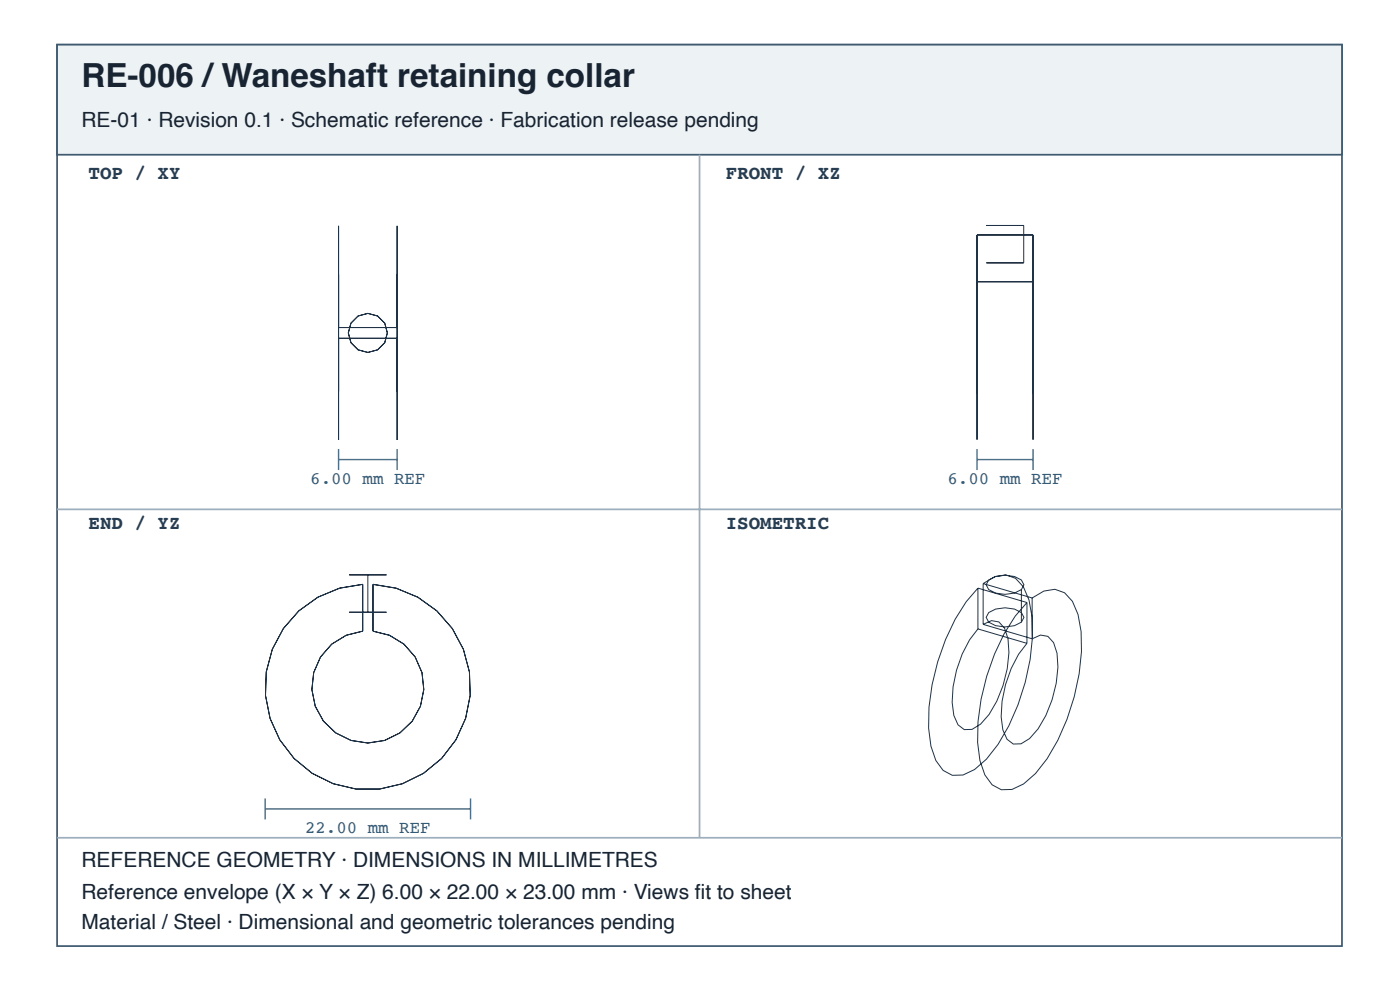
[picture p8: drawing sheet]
<svg xmlns="http://www.w3.org/2000/svg" width="297mm" height="210mm" viewBox="0 0 297 210" stroke-linecap="round" stroke-linejoin="round" font-family="sans-serif">
<path d="M12.1 9.5h272.6v191.1h-272.6z" fill="none" stroke="#405a70" stroke-width=".37"/>
<path d="M12.1 9.5h272.6v23.3h-272.6z" fill="#edf2f5"/>
<path d="M12.1 9.5h272.6v23.3h-272.6z" fill="none" stroke="#405a70" stroke-width=".37"/>
<path d="M148.4 32.8v144.8M12.1 108h272.6M12.1 177.6h272.6" fill="none" stroke="#9daebc" stroke-width=".37"/>
<g fill="none" stroke="#203246" stroke-width=".21">
<path d="M207.3 49.8v43.4zM207.3 59.7v23.8zM207.3 49.8h11.9M207.3 49.8v9.9M207.3 59.7h11.9M209.3 47.8h7.9zM209.3 55.7h7.9zM217.2 47.8v7.9M219.2 49.8v43.4zM219.2 59.7v23.8zM219.2 49.8v9.9M71.8 69.4v-21.5v45.4v-21.6"/>
<path d="M71.8 69.4v-11.2v24.8v-11.3M71.8 69.4h12.4M71.8 71.7h12.4M84.2 69.4v-21.5v45.4v-21.6M84.2 69.4v-11.2v24.8v-11.3M63.4 129.5l4-2.9 4.6-1.9 4.9-.8v9.9a11.9 11.9 0 0 0-9 18.1 11.9 11.9 0 0 0 20.2 0 11.9 11.9 0 0 0-9-18.1v-9.9a21.8 21.8 0 0 1 19.7 28.4 21.8 21.8 0 0 1-32.6 11.7 21.8 21.8 0 0 1-2.8-34.5zM74.1 121.9h7.9zM74.1 129.8h7.9zM78 121.9v7.9M207.5 124.7l10.4 3M207.5 124.7v8.6M207.5 133.3l10.4 3.1"/>
<path d="M208.6 123.7l2.5-1.4 2.3-.4 2.1 .7 1.6 1.8 1.2 2.8a35 35 0 0 1-.8 17.5 39.9 39.9 0 0 1-8.2 16.2l-2.5 2.2-2.5 1.2-2.3 .1-1.9-1.1-1.6-2.1-1-3a37.8 37.8 0 0 1 1.4-17.9 37.2 37.2 0 0 1 8.6-15.6M208.6 132.4l1.8-.8 1.5 .3 1.2 1.3 .8 2.2a24 24 0 0 1-4.1 16.1l-1.8 2-1.8 1.1-1.6 .1-1.4-1-.8-2a22.9 22.9 0 0 1 3.3-16l1.8-2.4M208.6 123.7l10.4 3.1M208.6 123.7v8.7M208.6 132.4l10.4 3M209.8 123a6.4 6.4 0 0 1 6.9 0l.5 1-.5 1a6.4 6.4 0 0 1-7 0l-.5-1zM209.8 129.9a6.4 6.4 0 0 1 6.9 0l.5 1-.5 1a6.4 6.4 0 0 1-7 0l-.5-1zM216.7 125v6.9M217.9 127.7v8.7M219 126.8l2.5-1.5 2.3-.4 2 .8 1.7 1.8 1.2 2.8a35 35 0 0 1-.8 17.4 39.9 39.9 0 0 1-8.2 16.3l-2.5 2.2-2.5 1.2h-2.3l-1.9-1-1.6-2.1-1-3.1a37.9 37.9 0 0 1 1.4-17.8 37.2 37.2 0 0 1 8.6-15.7M219 135.4l1.7-.8 1.6 .3 1.2 1.3 .7 2.3a24 24 0 0 1-4 16l-1.8 2.1-1.8 1.1h-1.6l-1.4-1-.8-2a22.9 22.9 0 0 1 3.3-16l1.8-2.3M219 126.8v8.6"/>
<circle cx="78" cy="70.6" r="4.1"/>
</g>
<path d="M71.8 95.2v4.5M71.8 97.4h12.4M84.2 95.2v4.5M207.3 97.4h11.9M207.3 95.2v4.5M219.2 95.2v4.5M56.3 169.3v4.4M56.3 171.5h43.5M99.8 169.3v4.4" fill="none" stroke="#466b86" stroke-width=".3"/>
<text font-size="7" fill="#182431" x="17.3" y="18.4">RE-006 /Waneshaft retaining collar</text>
<g font-size="4.4" fill="#182431">
<text x="17.3" y="26.9">RE-01 · Revision 0.1 · Schematic reference · Fabrication release pending</text>
<text x="17.3" y="183.9">REFERENCE GEOMETRY · DIMENSIONS IN MILLIMETRES</text>
<text x="17.3" y="190.6">Reference envelope (X × Y × Z) 6.00 × 22.00 × 23.00 mm · Views fi t to sheet</text>
<text x="17.3" y="196.9">Material / Steel · Dimensional and geometric tolerances pending</text>
</g>
<g font-size="4.1" fill="#263d52">
<text x="18.8" y="38">TOP / XY</text>
<text x="154" y="38">FRONT / XZ</text>
<text x="18.8" y="112.1">END / YZ</text>
<text x="154" y="112.1">ISOMETRIC</text>
</g>
<g font-size="3.7" fill="#335b78">
<text x="65.8" y="102.6">6.00 mm REF</text>
<text x="201" y="102.6">6.00 mm REF</text>
<text x="64.7" y="176.7">22.00 mm REF</text>
</g>
</svg>
